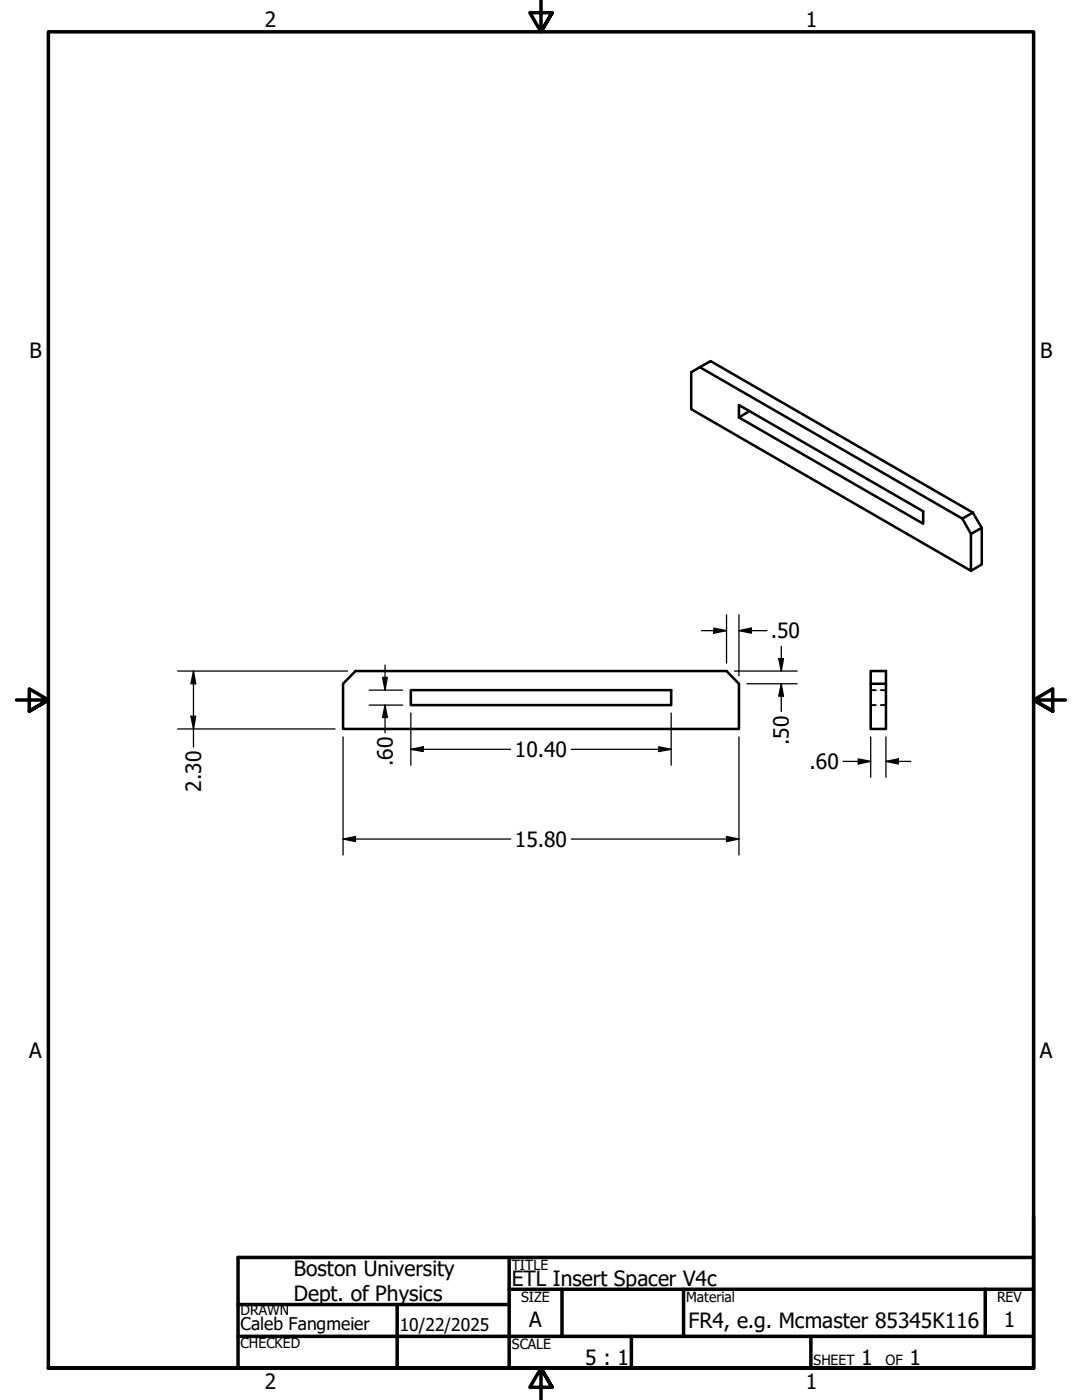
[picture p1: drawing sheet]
<svg xmlns="http://www.w3.org/2000/svg" width="216mm" height="279mm" viewBox="0 0 216 279" stroke-linecap="round" stroke-linejoin="round" font-family="sans-serif">
<!-- layer: Visible (ANSI) -->
<path d="M139.6 73.3l52.4 30.2M147.4 80.8l36.8 21.2v2.5l-36.8-21.2zM149.5 82l-2.1 1.3M192 103.5l2.1-1.2 1.8 3-2.2 1.3zM194.1 102.3l-52.3-30.2-3.9 2.2v7.4l55.8 32.2v-7.3M195.9 105.3v7.3l-2.2 1.3M70.9 133.9h74.1l2.4 2.6v9h-78.9v-9zM82 137.7h51.9v3h-51.9zM173.7 133.9h3.1v2.6h-3.1zM173.7 136.5v9h3.1v-9" fill="none" stroke="#000" stroke-width=".51"/>
<!-- layer: Hidden (ANSI) -->
<path d="M173.7 137.7h1.1M175.8 137.7h1M173.7 140.7h1.1M175.8 140.7h1" fill="none" stroke="#000" stroke-width=".38"/>
<!-- layer: Border (ANSI) -->
<g fill="none" stroke="#000" stroke-width=".7">
<path d="M107.9 0v6.4l-2.2-3.9h4.5l-2.3 3.9 2.3-3.9M3.3 139.7h6.4l-3.9-2.2v4.4l3.9-2.2-3.9 2.2M212.6 139.7h-6.4l3.9-2.2v4.4l-3.9-2.2 3.9 2.2M101.6 257.3h104.6M101.6 251v22M112.1 257.3v9.4M136.4 257.3v9.4M196.6 257.3v9.4M206.2 242.8v30.2h-158.7v-22h158.7M9.7 273v-266.6h196.5v266.6h-196.5h196.5M47.5 260.3h54.1M47.5 266.7h158.7"/>
<path d="M79.2 260.3v12.7M110.2 276.9l-2.3-3.9 2.3 3.9h-4.5l2.2-3.9v6.4M126 266.7v6.3M161.8 266.7v6.3"/>
</g>
<!-- layer: Dimension (ANSI) -->
<g fill="none" stroke="#000" stroke-width=".25">
<path d="M35.4 133.9h33.9M38.6 133.9l.5 2.6h-1zM38.6 133.9v15.2M73.7 137.7h6.6M76.3 135.2h1l-.5 2.5zM76.8 132.7v5M140 125.9h5M142.4 125.3l2.6 .6-2.6 .5zM145 122.7v9.6M146.6 133.9h12.5M147.4 125.9l2.5-.6v1.1zM147.4 122.7v12.2"/>
<path d="M147.4 125.9h5.6M149 136.5h10.1M155.4 131.4h.9l-.4 2.5zM155.9 136.5l.4 2.4h-.9zM155.9 129v4.9M155.9 136.5v5.5M35.4 145.5h31.5M38.1 142.9h1l-.5 2.6zM68.5 147.1v23.5M73.7 140.7h6.6M76.8 140.7l.5 2.5h-1zM76.8 140.7v5.5"/>
<path d="M82 149.5l2.5-.5v1zM82 149.5h19.9M82 142.3v10.4M114 149.5h19.9M131.4 149l2.5 .5-2.5 .5zM133.9 142.3v10.4M147.4 147.1v23.5M168.2 152h5.5M171.3 151.4l2.4 .6-2.4 .5zM173.7 147.1v8M176.8 152l2.5-.6v1.1zM176.8 152h4.9"/>
<path d="M176.8 147.1v8M68.5 167.4l2.4-.5v1.1zM68.5 167.4h33.4M114 167.4h33.4M145 166.9l2.4 .5-2.4 .6z"/>
</g>
<g fill="#000">
<path d="M38.6 133.9l.5 2.6h-1zM76.3 135.2h1l-.5 2.5zM142.4 125.3l2.6 .6-2.6 .5zM147.4 125.9l2.5-.6v1.1zM155.4 131.4h.9l-.4 2.5zM155.9 136.5l.4 2.4h-.9zM38.1 142.9h1l-.5 2.6zM76.8 140.7l.5 2.5h-1zM82 149.5l2.5-.5v1zM131.4 149l2.5 .5-2.5 .5zM171.3 151.4l2.4 .6-2.4 .5zM176.8 152l2.5-.6v1.1z"/>
<path d="M68.5 167.4l2.4-.5v1.1zM145 166.9l2.4 .5-2.4 .6z"/>
</g>
<g font-size="4.2">
<text x="52.8" y="5.3">2</text>
<text x="160.8" y="5.3">1</text>
<text x="5.9" y="71.4">B</text>
<text x="207.6" y="71.4">B</text>
<text x="153.8" y="127.4">.50</text>
<text x="157.4" y="148.7" transform="rotate(-90 157.4 148.7)">.50</text>
<text x="78.4" y="152.9" transform="rotate(-90 78.4 152.9)">.60</text>
<text x="102.7" y="151.1">10.40</text>
<text x="161.5" y="153.5">.60</text>
<text x="40.1" y="158" transform="rotate(-90 40.1 158)">2.30</text>
<text x="102.7" y="169">15.80</text>
<text x="5.8" y="211.1">A</text>
<text x="207.5" y="211.1">A</text>
<text x="58.6" y="254.6">Boston University</text>
<text x="102.1" y="256.7">ETL Insert Spacer V4c</text>
<text x="58.6" y="259.6">Dept. of Physics</text>
<text x="105.6" y="264.8">A</text>
<text x="137.4" y="265">FR4, e.g. Mcmaster 85345K116</text>
<text x="200.3" y="264.8">1</text>
<text x="116.8" y="272.5">5 : 1</text>
<text x="171.8" y="272.5">1</text>
<text x="181.5" y="272.5">1</text>
<text x="52.8" y="277.1">2</text>
<text x="160.8" y="277.1">1</text>
</g>
<g font-size="3.5">
<text x="48" y="265.4">Caleb Fangmeier</text>
<text x="79.8" y="265.6">10/22/2025</text>
</g>
<g font-size="2.8">
<text x="102.1" y="253.4">TITLE</text>
<text x="48" y="262.4">DRAWN</text>
<text x="104" y="259.9">SIZE</text>
<text x="136.9" y="259.9">Material</text>
<text x="198.9" y="259.8">REV</text>
<text x="48" y="269">CHECKED</text>
<text x="102.1" y="269.3">SCALE</text>
<text x="162.3" y="272.5">SHEET</text>
<text x="176.7" y="272.5">OF</text>
</g>
</svg>
